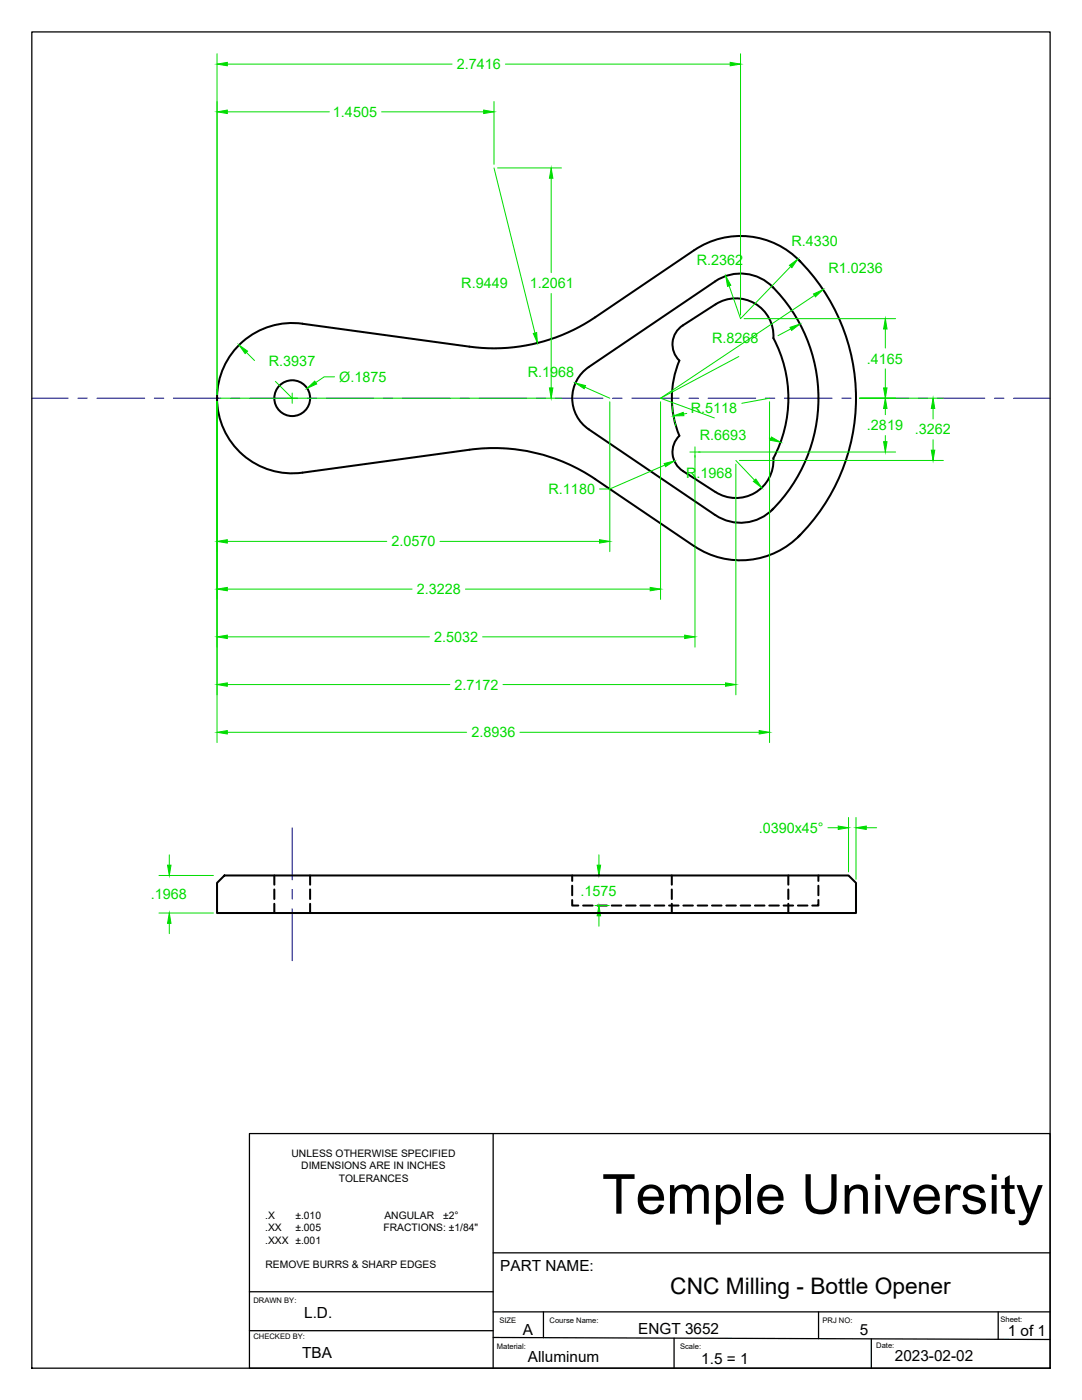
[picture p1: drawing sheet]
<svg xmlns="http://www.w3.org/2000/svg" width="216mm" height="279mm" viewBox="0 0 216 279" stroke-linecap="round" stroke-linejoin="round" font-family="sans-serif">
<!-- layer: center lines -->
<g fill="none" stroke="#00f" stroke-width=".2">
<path d="M6.4 79.5h7.2M15.5 79.5h2M19.4 79.5h9.5M30.8 79.5h1.9M34.6 79.5h9.5M46 79.5h1.9M49.8 79.5h9.6M61.3 79.5h1.9M65.1 79.5h9.5M76.5 79.5h1.9M80.3 79.5h9.5M91.7 79.5h2"/>
<path d="M95.6 79.5h9.5M107 79.5h1.9M110.8 79.5h9.5M122.2 79.5h1.9M126 79.5h9.6M137.5 79.5h1.9M141.3 79.5h9.5M152.7 79.5h1.9M156.5 79.5h9.5M167.9 79.5h2M171.8 79.5h9.5M183.2 79.5h1.9"/>
<path d="M187 79.5h9.5M198.4 79.5h1.9M202.2 79.5h7.3M58.3 165.2v10.4M58.3 177.5v1.9M58.3 181.3v10.4"/>
</g>
<!-- layer: handle -->
<path d="M138.5 49.9l-19.7 13.4a36.1 36.1 0 0 1-25.1 5.9l-33.4-4.6a15 15 0 0 0-17 14.9 15 15 0 0 0 17 14.8l33.4-4.5a36 36 0 0 1 25.1 5.8l19.7 13.4M138.5 49.9a16.5 16.5 0 0 1 21.2 2.3M159.2 51.7a39 39 0 0 1 0 55.5M159.7 106.7a16.5 16.5 0 0 1-21.2 2.3M44.8 174.7h124.5l1.5 1.5v6h-127.5v-6z" fill="none" stroke="#000" stroke-width=".4"/>
<!-- layer: metal -->
<path d="M142.7 56.2l-25.2 17.1a7.5 7.5 0 0 0 0 12.4l25.2 17.1a9 9 0 0 0 11.6-1.3M142.7 56.1a9 9 0 0 1 11.6 1.3M154 57.1a31.5 31.5 0 0 1 0 44.7" fill="none" stroke="#000" stroke-width=".4"/>
<path d="M43.3 79.5h.1" fill="none" stroke="#000" stroke-width=".2"/>
<!-- layer: spacing -->
<g fill="none" stroke="#000" stroke-width=".4">
<path d="M135.6 72a4.5 4.5 0 0 1 .6-7.1l6.6-4.2a7.5 7.5 0 0 1 7.8-.1 7.5 7.5 0 0 1 3.7 6.9 25.5 25.5 0 0 1 0 23.9 7.5 7.5 0 0 1-3.7 7 7.5 7.5 0 0 1-7.8-.2M135.6 72a19.5 19.5 0 0 0 0 15M135.6 87a4.5 4.5 0 0 0 .6 7l6.6 4.2"/>
<circle cx="58.3" cy="79.5" r="3.6"/>
</g>
<path d="M43.3 79.5h.1" fill="none" stroke="#000" stroke-width=".2"/>
<!-- layer: dimension -->
<g fill="none" stroke="#0d0" stroke-width=".2">
<path d="M43.3 10.7v68.1M45.4 12.8h44.8M100.8 12.8h44.9M147.8 10.7v52.2M45.4 22.3h20.3M76.1 22.3h20.4M98.6 20.3v12.5M98.6 33.5l8.1 33M99.3 33.5h12.7M110 35.6v18.8M110 58.6v18.8M157.8 53.2l-10 10.4-2.3-6.6"/>
<path d="M162.5 58.9l-30.7 20.6M44 79.5h68M49.1 70.3l1.7 1.7M54.9 76.1l3.4 3.4M58.3 78.4v2.1M66.8 75.2h-2.1l-1.7 1.1M116.7 77.3l5 2.2M131.8 79.5l10.7 3.9M147.4 71.2l-15.6 8.3M148.5 63.6h30.2M153.6 79.5l-5.6 1M157.8 65.6l-2.6 1.4"/>
<path d="M171.5 79.5h16.7M176.7 65.7v3.8M176.7 73.6v3.8M43.3 80.2v68M121.7 80.2v29.9M131.8 80.2v39.4M132.7 92.8l-11 4.8h-2.1M134.1 80.2l.2 2.1 .6 2.7M137 82.5l-.6 .1M137.6 90.2h41.1M138.7 89.2v39.9M146.8 92.6v46.1"/>
<path d="M146.8 91.9l3.8 3.9M147.5 91.9h40.7M153.5 87.4l.3 .1M153.6 80.2v68M176.7 81.5v1.3M176.7 86.9v1.2M186.2 81.5v2.1M186.2 87.8v2M45.4 108h31.8M45.4 117.6h36.8M87.8 108h31.8M92.9 117.6h36.8"/>
<path d="M45.4 127.1h40.3M45.4 136.6h44.4M96.3 127.1h40.3M100.4 136.6h44.4M45.4 146.1h47.7M103.7 146.1h47.8M31.7 174.7h10.9M33.8 170.6v2.1M118.7 174.7h2.9M119.5 170.6v2.1M165.2 165.2h2.1M169.3 163.1v10.9"/>
<path d="M170.8 163.1v12.4M172.9 165.2h2M31.7 182.2h10.9M33.8 184.3v2M118.7 180.7h2.9M119.5 182.8v2"/>
</g>
<g fill="#0d0" stroke="#0d0" stroke-width=".2">
<path d="M43.3 12.8l2.1-.4v.7z"/>
<path d="M145.7 12.4l2.1 .4-2.1 .3z"/>
<path d="M43.3 22.3l2.1-.3v.7z"/>
<path d="M96.5 22l2.1 .3-2.1 .4z"/>
<path d="M109.6 77.4h.7l-.3 2.1z"/>
<path d="M110 33.5l.3 2.1h-.7z"/>
<path d="M43.3 108l2.1-.3v.7z"/>
<path d="M119.6 107.7l2.1 .3-2.1 .4z"/>
<path d="M43.3 117.6l2.1-.4v.7z"/>
<path d="M129.7 117.2l2.1 .4-2.1 .3z"/>
<path d="M43.3 127.1l2.1-.3v.6z"/>
<path d="M136.6 126.8l2.1 .3-2.1 .3z"/>
<path d="M43.3 136.6l2.1-.3v.7z"/>
<path d="M144.8 136.3l2 .3-2 .4z"/>
<path d="M43.3 146.1l2.1-.3v.7z"/>
<path d="M151.5 145.8l2.1 .3-2.1 .4z"/>
<path d="M176.3 77.4h.7l-.3 2.1z"/>
<path d="M176.7 63.6l.3 2.1h-.7z"/>
<path d="M176.7 79.5l.3 2h-.7z"/>
<path d="M176.3 88.1h.7l-.3 2.1z"/>
<path d="M186.2 79.5l.3 2h-.7z"/>
<path d="M185.8 89.8h.7l-.3 2.1z"/>
<path d="M47.7 68.9l1.7 1.2-.5 .5z"/>
<path d="M61.3 77.5l1.5-1.4 .4 .5z"/>
<path d="M106.4 66.5l.7-.1 .1 2.1z"/>
<path d="M114.8 76.4l2 .6-.2 .6z"/>
<path d="M132.5 92.5l2.1-.5-1.8 1.1z"/>
<path d="M150.3 96.1l.5-.5 1.2 1.7z"/>
<path d="M144.8 55.1l1 1.8-.6 .3z"/>
<path d="M157.5 52.9l1.7-1.2-1.2 1.7z"/>
<path d="M153.9 87.2l1.8 1.1-2-.4z"/>
<path d="M157.6 65.3l2-.6-1.6 1.2z"/>
<path d="M162.3 58.7l1.9-.9-1.5 1.4z"/>
<path d="M134.4 83l1.9-.7 .2 .7z"/>
<path d="M119.5 180.7l.3 2.1h-.6z"/>
<path d="M119.2 172.7h.6l-.3 2z"/>
<path d="M33.4 172.7h.7l-.3 2z"/>
<path d="M33.8 182.2l.3 2.1h-.7z"/>
<path d="M170.8 165.2l2.1-.3v.6z"/>
<path d="M167.3 164.9l2 .3-2 .3z"/>
</g>
<!-- layer: spacing hidden -->
<path d="M54.7 174.7v1.9M54.7 177.5v1.9M61.9 174.7v1.9M61.9 177.5v1.9M134 174.7v1.9M134 177.5v1.9M157.3 174.7v1.9M157.3 177.5v1.9M54.7 180.4v1.8M61.9 180.4v1.8M134 180.4v1.8M157.3 180.4v1.8" fill="none" stroke="#000" stroke-width=".4"/>
<!-- layer: metal hidden -->
<g fill="none" stroke="#000" stroke-width=".4">
<path d="M114.2 179.6v1.1h1.2M114.2 174.7v1.1M114.2 176.8v1.9M163.3 179.6v1.1h-1.2M163.3 174.7v1.1M163.3 176.8v1.9M116.4 180.7h1.9M119.2 180.7h1.9M122.1 180.7h1.9M124.9 180.7h1.9M127.8 180.7h1.9M130.6 180.7h1.9"/>
<path d="M133.5 180.7h1.9M136.4 180.7h1.9M139.2 180.7h1.9M142.1 180.7h1.9M144.9 180.7h1.9M147.8 180.7h1.9M150.6 180.7h1.9M153.5 180.7h1.9M156.4 180.7h1.9M159.2 180.7h1.9"/>
</g>
<!-- layer: 0 -->
<path d="M6.3 6.4h203.2v266.7h-203.2z" fill="none" stroke="#000" stroke-width=".25"/>
<!-- layer: title block -->
<path d="M49.8 226.2h159.7v46.9h-159.7zM98.4 226.2v46.9M49.8 257.8h48.6M98.4 250h111.1M49.8 265.6h48.6M98.4 261.8h111.1M98.4 266.9l111.1 .4M108.4 261.8v5.2M134.5 267.1v6M163.3 261.8v5.4M173.9 267.2v5.9M199.2 261.8v5.5" fill="none" stroke="#000" stroke-width=".25"/>
<text font-size="11" x="120.1" y="242.2">Temple University</text>
<text font-size="4.5" x="133.7" y="258.3">CNC Milling - Bottle Opener</text>
<g font-size="3.1">
<text x="99.8" y="253.7">PART NAME:</text>
<text x="60.7" y="263.1">L.D.</text>
<text x="104.3" y="266.4">A</text>
<text x="127.3" y="266.2">ENGT 3652</text>
<text x="171.6" y="266.4">5</text>
<text x="201.1" y="266.6">1 of 1</text>
<text x="60.3" y="270.9">TBA</text>
<text x="105.3" y="271.9">Alluminum</text>
<text x="139.9" y="272.2">1.5 = 1</text>
<text x="178.6" y="271.6">2023-02-02</text>
</g>
<g font-size="2.9" fill="#0d0">
<text x="91.2" y="13.8">2.7416</text>
<text x="66.4" y="23.3">1.4505</text>
<text x="139" y="52.9">R.2362</text>
<text x="157.9" y="49.2">R.4330</text>
<text x="92" y="57.5">R.9449</text>
<text x="105.7" y="57.5">1.2061</text>
<text x="165.3" y="54.4">R1.0236</text>
<text x="142.1" y="68.5">R.8268</text>
<text x="53.7" y="73">R.3937</text>
<text x="67.7" y="76.2">Ø.1875</text>
<text x="105.3" y="75.3">R.1968</text>
<text x="173" y="72.5">.4165</text>
<text x="137.8" y="82.5">R.5118</text>
<text x="139.7" y="87.8">R.6693</text>
<text x="173" y="85.9">.2819</text>
<text x="182.5" y="86.7">.3262</text>
<text x="136.9" y="95.4">R.1968</text>
<text x="109.5" y="98.6">R.1180</text>
<text x="78.1" y="109.1">2.0570</text>
<text x="83.2" y="118.6">2.3228</text>
<text x="86.6" y="128.1">2.5032</text>
<text x="90.7" y="137.6">2.7172</text>
<text x="94.1" y="147.2">2.8936</text>
<text x="151.4" y="166.2">.0390x45°</text>
<text x="30.1" y="179.4">.1968</text>
<text x="115.8" y="178.7">.1575</text>
</g>
<g font-size="2.1">
<text x="58.2" y="230.9">UNLESS OTHERWISE SPECIFIED</text>
<text x="60.1" y="233.4">DIMENSIONS ARE IN INCHES</text>
<text x="67.6" y="235.8">TOLERANCES</text>
<text x="52.9" y="243.2">.X</text>
<text x="52.9" y="245.7">.XX</text>
<text x="58.9" y="243.2">±.010</text>
<text x="58.9" y="245.7">±.005</text>
<text x="76.5" y="245.7">FRACTIONS: ±1/84&quot;</text>
<text x="76.7" y="243.2">ANGULAR</text>
<text x="88.4" y="243.2">±2°</text>
<text x="52.9" y="248.2">.XXX ±.001</text>
<text x="53" y="253.1">REMOVE BURRS &amp; SHARP EDGES</text>
</g>
<g font-size="1.5">
<text x="50.6" y="260.1">DRAWN BY:</text>
<text x="164.1" y="264">PRJ NO:</text>
<text x="199.6" y="263.8">Sheet:</text>
<text x="50.6" y="267.2">CHECKED BY:</text>
<text x="99.1" y="269.3">Material:</text>
<text x="99.7" y="264.1">SIZE</text>
<text x="109.7" y="264.1">Course Name:</text>
<text x="135.7" y="269.2">Scale:</text>
<text x="174.8" y="269.1">Date:</text>
</g>
</svg>
